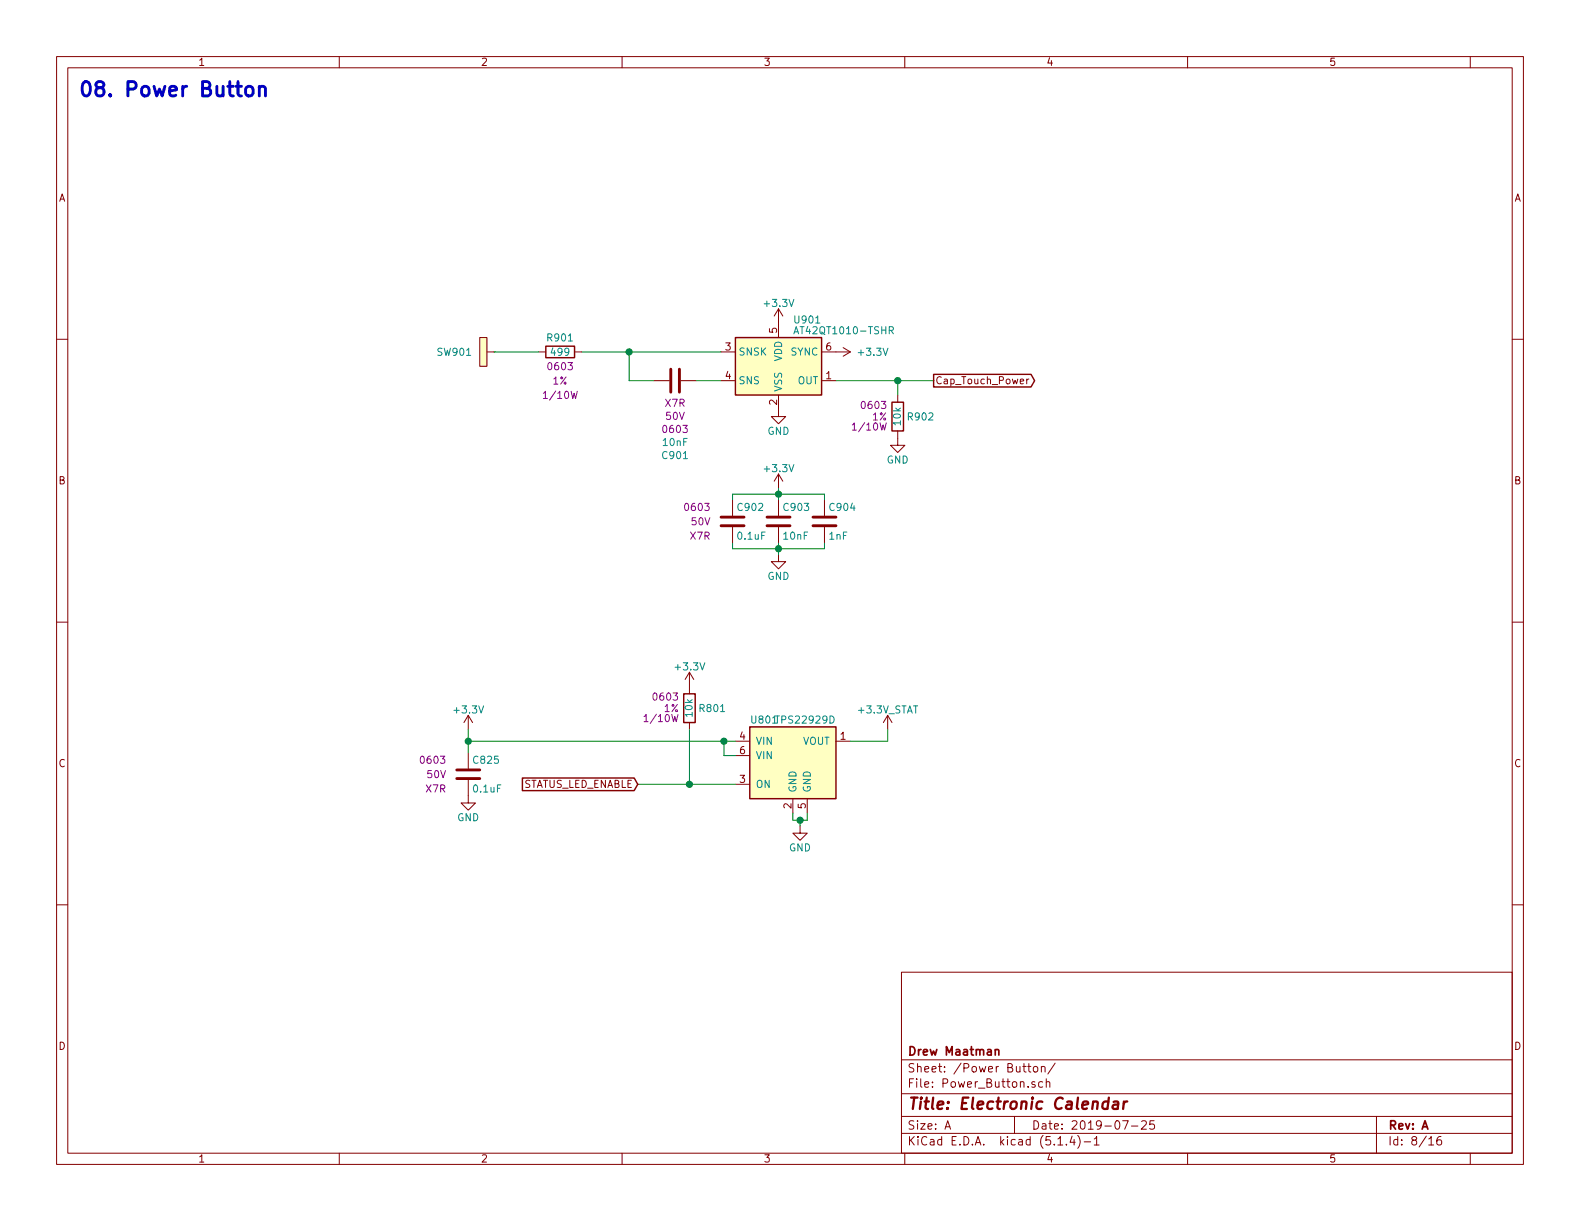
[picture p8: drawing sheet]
<svg xmlns="http://www.w3.org/2000/svg" width="279mm" height="216mm" viewBox="0 0 279 216" stroke-linecap="round" stroke-linejoin="round" font-family="sans-serif">
<g fill="none" stroke="#840000" stroke-width=".18">
<path d="M10 10h259.4v195.9h-259.4zM12 12h255.4v191.9h-255.4zM60 10v2M110 10v2M160 10v2M210 10v2M260 10v2M10 60h2M84.8 59.7h1.3v5.1h-1.3zM137.7 54.6l-.8 1.3M137.7 54.6v5.1M137.7 54.6l.7 1.3"/>
<path d="M267.4 60h2M86.1 62.2h1.3M87.4 62.2h.1M95.2 62.2h1.3M101.6 62.2h1.3M115.6 67.3h2.8M120.4 67.3h2.8M127.5 62.2h2.5M127.5 67.3h2.5M137.7 69.9v3.8h-1.3l1.3 1.2 1.2-1.2h-1.2M145.3 62.2h5.1M145.3 67.3h2.5"/>
<path d="M149.1 61.5l1.3 .7M150.4 62.2l-1.3 .8M158.7 76.2v2.5h-1.2l1.2 1.3 1.3-1.3h-1.3M158.7 69.9v1.2M181.6 67v.9M181.9 67l-.3 .3M129.5 88.4v2.8M129.5 93.2v2.8M137.7 98v1.3h1.2l-1.2 1.3-1.3-1.3h1.3M137.7 83.8v2.6M137.7 88.4v2.8M137.7 93.2v2.8"/>
<path d="M137.7 83.8l-.8 1.3M137.7 83.8l.7 1.3M145.8 88.4v2.8M145.8 93.2v2.8M10 110h2M121.9 118.9v3.8M121.9 118.9l-.7 1.2M121.9 118.9l.8 1.2M267.4 110h2M82.8 137.9v4.1h1.3l-1.3 1.3-1.3-1.3h1.3M82.8 126.5v2.5M82.8 133.1v2.8"/>
<path d="M82.8 126.5l-.8 1.3M82.8 126.5l.8 1.3M121.9 127.8v1.2M130 131.1h2.6M130 138.7h2.6M130 133.6h2.6M147.8 131.1h2.6M157 126.5l-.8 1.3M157 126.5v2.5M157 126.5l.7 1.3M10 160h2M140.2 141.2v2.6"/>
<path d="M141.5 146.1v1.2h1.2l-1.2 1.3-1.3-1.3h1.3M142.7 141.2v2.6M267.4 160h2M159.4 171.9h108v32h-108zM159.4 197.4h108M159.4 193.4h108M159.4 187.4h108M167.1 199.7l.5-1.5 .5 1.5M167.2 199.2h.8M179.4 197.4v3M181.7 188.6h.6M181.9 188.1v1.3l.4 .2"/>
<path d="M182.8 188.7l.2-.1 .4 .1v.7l-.2 .2-.4-.2zM183 191.3h-.3l-.3 .2 .1 .2 .5 .1v.4h-.6M184.1 188.7l.1-.1a.37 .37 0 0 1 .6 .2v.8M184.1 188.6v1M184.4 191.3h-.5l-.2 .2v.6l.2 .2 .5-.1M185 191.4l.2-.1h.4v1M185 190.8v1.5M186.6 188l-1.3 1.9M198.5 198.2h1l-.6 1.5M200.1 199.1h1.1M201.9 198.3l.2-.1h.3l.3 .1v.3v.2l-.9 .9h.9M204.1 198.2h-.7l-.1 .7 .2-.1h.5l.2 .2-.1 .5-.2 .2-.6-.2"/>
<path d="M243.4 197.4v6.5M60 203.9v2M110 203.9v2M159.4 200.4h108M160 203.9v2M187.1 202.5h.8M188.6 202.3v.2M189.6 200.9l-.4 1.1h.9M189.9 201.5v1M190.6 200.8a1.71 1.71 0 0 1 0 2.2M191.7 201.9h1.2M193.5 201.4l.4-.4v1.5"/>
<path d="M193.5 202.5h.9M210 203.9v2M252.7 201.4l.4-.4v1.5M252.7 202.5h.8M254.8 201a.62 .62 0 0 0-.7 .6l.1 .7 .2 .2 .5-.2v-.5l-.1-.2-.4-.1-.3 .3M260 203.9v2"/>
</g>
<path d="M196 194.8a.68 .68 0 0 0-1 .3v.8l.2 .2 .6-.1M196.1 194.1l-.3 2M196.9 194.8h.8l-.1 1.3M197.7 195.2l-.6 .1a.4 .4 0 0 0-.4 .4 .4 .4 0 0 0 .3 .4l.7-.1M198.8 194.8l-.2 1.3M199.3 194.8a.5 .5 0 0 0-.6 .3" fill="none" stroke="#840000" stroke-width=".41"/>
<path d="M176 185.7l.2-.1h.4v1M176 185.6v1" fill="none" stroke="#840000" stroke-width=".3"/>
<path d="M130 59.7h15.3v10.2h-15.3zM96.5 61.2h5.1v2h-5.1zM157.7 71.1h2.1v5.1h-2.1zM165.1 66.2h17.2l.7 1.1-.7 1.1h-17.2zM92.4 137.6h19.7l.7 1.1-.7 1.1h-19.7zM120.9 122.7h2v5.1h-2zM132.6 128.5h15.2v12.7h-15.2z" fill="none" stroke="#840000" stroke-width=".25"/>
<g fill="#ffffc2" stroke="#ffffc2" stroke-width=".18">
<path d="M132.6 128.5h15.2v12.7h-15.2z"/>
<path d="M84.8 59.7h1.3v5.1h-1.3z"/>
<path d="M130 59.7h15.3v10.2h-15.3z"/>
</g>
<path d="M118.6 65.3v4M120.1 65.3v4M127.5 93h4.1M127.5 91.4h4.1M135.6 93h4.1M135.6 91.4h4.1M143.8 93h4M143.8 91.4h4M80.8 137.7h4M80.8 136.1h4" fill="none" stroke="#840000" stroke-width=".51"/>
<path d="M140.4 59l.4-1.2 .4 1.2M140.5 58.7h.6M157.3 58.4h.6l.1-.2-.1-.3-.2-.1h-.4v1.2M157.6 58.4l.4 .6" fill="none" stroke="#008484" stroke-width=".18"/>
<g fill="none" stroke="#008400" stroke-width=".18">
<path d="M87.4 62.2h7.8M102.9 62.2h24.6M111.3 62.2v5.1h4.3M123.2 67.3h4.3M147.8 67.3h17.3M158.7 67.3v2.6M129.5 96v1h16.3v-1M129.5 88.4v-1h16.3v1M137.7 86.4v2M137.7 96v2M82.8 131.1h47.2M82.8 129v4.1"/>
<path d="M112.8 138.7h17.2M121.9 129v9.7M128 131.1v2.5h2M157 129v2.1h-6.6M140.2 143.8v1.2h2.5v-1.2M141.5 145v1.1"/>
</g>
<path d="M43.7 15.4a.69 .69 0 0 1 1.1 .3v.8a.68 .68 0 0 1-.7 .5 .68 .68 0 0 1-.7-.5v-.8zM45.8 15.5a.63 .63 0 0 1 1.1 .1v1.4M45.8 15.3v1.7" fill="none" stroke="#0000c2" stroke-width=".51"/>
<g fill="#008400" stroke="#008400" stroke-width=".25">
<circle cx="141.5" cy="145" r=".51"/>
<circle cx="137.7" cy="97" r=".51"/>
<circle cx="128" cy="131.1" r=".51"/>
<circle cx="111.3" cy="62.2" r=".51"/>
<circle cx="82.8" cy="131.1" r=".51"/>
<circle cx="137.7" cy="87.4" r=".51"/>
<circle cx="121.9" cy="138.7" r=".51"/>
<circle cx="158.8" cy="67.3" r=".51"/>
</g>
<text font-size="3.5" fill="#0000c2" x="13.7" y="17.1">08. Power Button</text>
<text font-size="2.8" fill="#840000" x="160.4" y="196.2">Title: Electronic Calendar</text>
<g font-size="2.1" fill="#840000">
<text x="160.4" y="189.6">Sheet: /Power Button/</text>
<text x="160.4" y="186.6">Drew Maatman</text>
<text x="160.4" y="192.3">File: Power_Button.sch</text>
<text x="160.4" y="202.5">KiCad E.D.A. kicad (5.1.4)-1</text>
<text x="160.4" y="199.7">Size: A</text>
<text x="182.4" y="199.7">Date: 2019-07-25</text>
<text x="245.4" y="199.7">Rev: A</text>
<text x="245.4" y="202.5">Id: 8/16</text>
</g>
<g font-size="1.8" fill="#840000">
<text x="35" y="11.6">1</text>
<text x="85" y="11.6">2</text>
<text x="135" y="11.6">3</text>
<text x="185" y="11.6">4</text>
<text x="235" y="11.6">5</text>
<text x="10.4" y="35.6">A</text>
<text x="267.8" y="35.6">A</text>
<text x="137.4" y="58.9" transform="rotate(-90 137.4 58.9)">5</text>
<text x="128.3" y="62">3</text>
<text x="146.1" y="62">6</text>
<text x="128.3" y="67.1">4</text>
<text x="137.4" y="71.6" transform="rotate(-90 137.4 71.6)">2</text>
<text x="146.1" y="67.1">1</text>
<text x="165.4" y="67.9">Cap_Touch_Power</text>
<text x="10.4" y="85.6">B</text>
<text x="267.8" y="85.6">B</text>
<text x="130.8" y="130.8">4</text>
<text x="148.6" y="130.8">1</text>
<text x="10.4" y="135.6">C</text>
<text x="130.8" y="133.3">6</text>
<text x="267.8" y="135.6">C</text>
<text x="92.1" y="139.3">STATUS_LED_ENABLE</text>
<text x="130.8" y="138.4">3</text>
<text x="140" y="143" transform="rotate(-90 140 143)">2</text>
<text x="142.5" y="143" transform="rotate(-90 142.5 143)">5</text>
<text x="10.4" y="185.6">D</text>
<text x="267.8" y="185.6">D</text>
<text x="35" y="205.5">1</text>
<text x="85" y="205.5">2</text>
<text x="135" y="205.5">3</text>
<text x="185" y="205.5">4</text>
<text x="235" y="205.5">5</text>
</g>
<g font-size="1.8" fill="#008484">
<text x="135.3" y="54.3">+3.3V</text>
<text x="140.6" y="57.2">U901</text>
<text x="141.2" y="59.1">AT42QT1010-TSHR</text>
<text x="77.4" y="62.9">SW901</text>
<text x="96.9" y="60.4">R901</text>
<text x="97.6" y="62.9">499</text>
<text x="130.6" y="62.9">SNSK</text>
<text x="138.3" y="63.9" transform="rotate(-90 138.3 63.9)">VDD</text>
<text x="139.9" y="62.9">SYNC</text>
<text x="152" y="62.9">+3.3V</text>
<text x="130.6" y="67.9">SNS</text>
<text x="138.3" y="69.3" transform="rotate(-90 138.3 69.3)">VSS</text>
<text x="141" y="67.9">OUT</text>
<text x="135.7" y="76.9">GND</text>
<text x="159.3" y="75.1" transform="rotate(-90 159.3 75.1)">10k</text>
<text x="160.7" y="74.3">R902</text>
<text x="117.3" y="81.2">C901</text>
<text x="117.3" y="78.9">10nF</text>
<text x="135.3" y="83.5">+3.3V</text>
<text x="156.8" y="82">GND</text>
<text x="130.6" y="95.4">0.1uF</text>
<text x="130.6" y="90.3">C902</text>
<text x="138.6" y="95.4">10nF</text>
<text x="138.7" y="90.3">C903</text>
<text x="146.7" y="95.4">1nF</text>
<text x="146.8" y="90.3">C904</text>
<text x="135.7" y="102.5">GND</text>
<text x="119.6" y="118.5">+3.3V</text>
<text x="123.9" y="125.9">R801</text>
<text x="80.5" y="126.2">+3.3V</text>
<text x="122.5" y="126.7" transform="rotate(-90 122.5 126.7)">10k</text>
<text x="133" y="127.9">U801 TPS22929D</text>
<text x="133.6" y="131.7">VIN</text>
<text x="141.9" y="131.7">VOUT</text>
<text x="151.8" y="126.2">+3.3V_STAT</text>
<text x="83.8" y="135.1">C825</text>
<text x="133.6" y="134.2">VIN</text>
<text x="83.8" y="140.1">0.1uF</text>
<text x="133.6" y="139.3">ON</text>
<text x="140.8" y="140.2" transform="rotate(-90 140.8 140.2)">GND</text>
<text x="143.4" y="140.2" transform="rotate(-90 143.4 140.2)">GND</text>
<text x="80.8" y="145.2">GND</text>
<text x="139.5" y="150.5">GND</text>
</g>
<g font-size="1.8" fill="#840084">
<text x="97.1" y="65.5">0603</text>
<text x="96.5" y="70.5">1/10W</text>
<text x="97.8" y="68">1%</text>
<text x="117.7" y="71.9">X7R</text>
<text x="117.4" y="76.6">0603</text>
<text x="117.8" y="74.2">50V</text>
<text x="151.2" y="76.1">1/10W</text>
<text x="152.5" y="72.3">0603</text>
<text x="154.3" y="74.3">1%</text>
<text x="121.3" y="90.3">0603</text>
<text x="122.1" y="95.4">X7R</text>
<text x="122.3" y="92.9">50V</text>
<text x="115.7" y="123.9">0603</text>
<text x="117.4" y="125.9">1%</text>
<text x="114.3" y="127.7">1/10W</text>
<text x="74.5" y="135.1">0603</text>
<text x="75.6" y="137.6">50V</text>
<text x="75.4" y="140.1">X7R</text>
</g>
</svg>
